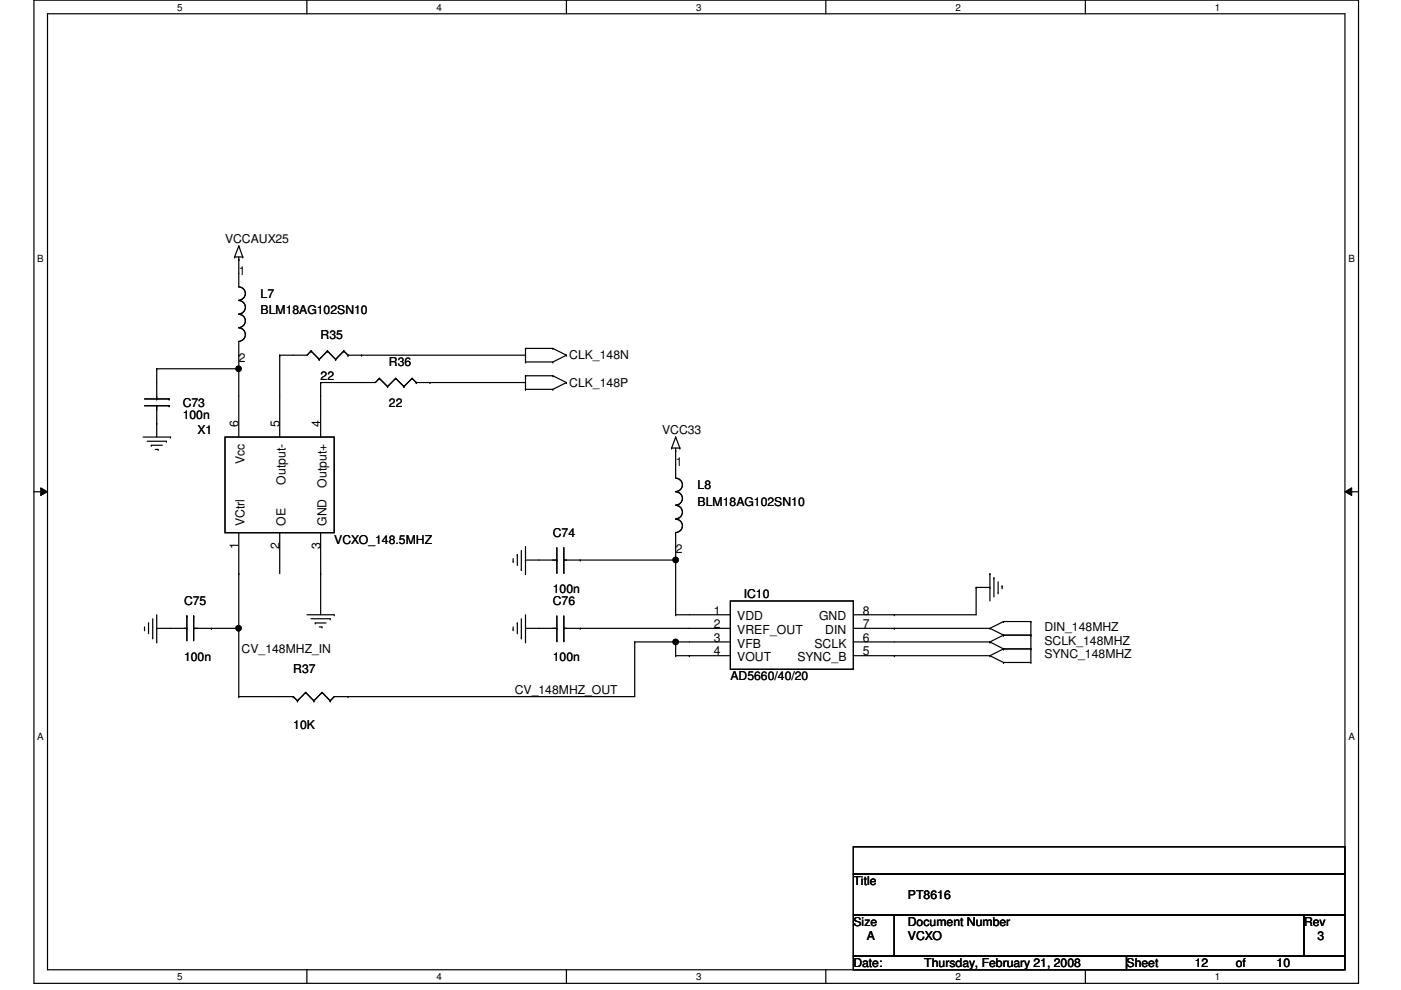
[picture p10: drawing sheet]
<svg xmlns="http://www.w3.org/2000/svg" width="297mm" height="210mm" viewBox="0 0 297 210" stroke-linecap="round" stroke-linejoin="round" font-family="sans-serif">
<path d="M7.2 0h280.8v208.5h-280.8zM10.1 2.9h275.1v202.7h-275.1z" fill="none" stroke="#000" stroke-width=".25"/>
<g fill="#fff">
<path d="M37.5 .3h1.2v2.4h-1.2z"/>
<path d="M37.5 205.9h1.2v2.3h-1.2z"/>
</g>
<path d="M65.1 0v2.9M65.1 205.6v2.9" fill="none" stroke="#000" stroke-width=".25"/>
<g fill="#fff">
<path d="M92.5 .3h1.2v2.4h-1.2z"/>
<path d="M92.5 205.9h1.2v2.3h-1.2z"/>
</g>
<path d="M120.1 0v2.9M120.1 205.6v2.9" fill="none" stroke="#000" stroke-width=".25"/>
<g fill="#fff">
<path d="M147.6 .3h1.1v2.4h-1.1z"/>
<path d="M147.6 205.9h1.1v2.3h-1.1z"/>
</g>
<path d="M175.1 0v2.9M175.1 205.6v2.9" fill="none" stroke="#000" stroke-width=".25"/>
<g fill="#fff">
<path d="M202.6 .3h1.1v2.4h-1.1z"/>
<path d="M202.6 205.9h1.1v2.3h-1.1z"/>
</g>
<path d="M230.1 0v2.9M230.1 205.6v2.9" fill="none" stroke="#000" stroke-width=".25"/>
<g fill="#fff">
<path d="M257.6 .3h1.1v2.4h-1.1z"/>
<path d="M257.6 205.9h1.1v2.3h-1.1z"/>
<path d="M7.9 53.6h1.4v2.3h-1.4z"/>
<path d="M285.9 53.6h1.3v2.3h-1.3z"/>
<path d="M7.9 154.9h1.4v2.4h-1.4z"/>
<path d="M285.9 154.9h1.3v2.4h-1.3z"/>
</g>
<g fill="none" stroke="#000" stroke-width=".25">
<path d="M49.7 54.5h.1M49.7 54.5h1.8M50.6 55h.1M50.6 52.2h.1M50.6 54.5v6.3a1.42 1.42 0 0 1 1.4 1.5 1.42 1.42 0 0 1-1.4 1.4M50.6 52.2l-.9 2.3M50.6 52.2l.9 2.3M51.5 54.5h.1M33.2 78.2h.1M33.2 78.2v6.4M33.2 78.2h17.4M50.6 78.2h.1"/>
<path d="M50.6 75.3h.1M50.6 63.7a1.44 1.44 0 0 1 1.4 1.5 1.44 1.44 0 0 1-1.4 1.4M50.6 66.6a1.42 1.42 0 0 1 1.4 1.5 1.42 1.42 0 0 1-1.4 1.4 1.46 1.46 0 0 1 1.4 1.4 1.46 1.46 0 0 1-1.4 1.5M50.6 72.4v20.3M59.3 75.3h.1M59.3 75.3v17.4M66 74.4h.1M66 74.4l-.9 .9h-5.8M66 74.4l1.7 1.8M67.7 76.2h.1M69.4 74.4h.1M69.4 74.4l-1.7 1.8"/>
<path d="M69.4 74.4l1.8 1.8M71.2 76.2h.1M72.9 74.4h.1M72.9 74.4l-1.7 1.8M72.9 74.4l.9 .9M73.8 75.3h.1M73.8 75.3h37.6M76.7 75.3h.1M111.4 76.8h.1M111.4 73.9h.1M111.4 79.7h.1M111.4 73.9h5.8"/>
<path d="M111.4 76.8h5.8M111.4 73.9v2.9M111.4 79.7v2.8M111.4 79.7h5.8M117.2 73.9h.1M117.2 76.8h.1M117.2 79.7h.1M117.2 73.9l2.9 1.4M117.2 79.7l2.9 1.4M120.1 75.3h.1M120.1 75.3l-2.9 1.5M30.3 92.7h5.8"/>
<path d="M30.6 86h5.3M30.6 84.6h5.3M31.2 93.6h4.1M32.1 94.4h.1M32.1 94.4h2.3M32.9 95.3h.6M33.2 89.8h.1M33.2 84.6h.1M33.2 86h.1M33.2 86v6.7M33.5 95.3h.1M35.3 93.6h.1"/>
<path d="M35.9 86h.1M35.9 84.6h.1M36.1 92.7h.1M47.7 92.7h23.2v20.2h-23.2zM68 81.1h.1M68 81.1v11.6M80.4 80.2h.1M80.4 80.2l-.8 .9h-11.6M80.4 80.2l1.8 1.8M82.2 82h.1M83.9 80.2h.1M83.9 80.2l-1.7 1.8"/>
<path d="M83.9 80.2l1.7 1.8M85.6 82h.1M87.4 80.2h.1M87.4 80.2l-1.8 1.8M87.4 80.2l.9 .9M88.3 81.1h.1M88.3 81.1h23.1M91.1 81.1h.1M111.4 82.5h.1M111.4 82.5h5.8M117.2 82.5h.1M120.1 81.1h.1"/>
<path d="M120.1 81.1l-2.9 1.4M142.4 95h.1M142.4 95h1.7M143.3 95.6h.1M143.3 92.7h.1M143.3 95v6.4a1.42 1.42 0 0 1 1.4 1.4 1.42 1.42 0 0 1-1.4 1.4M143.3 92.7l-.9 2.3M143.3 92.7l.8 2.3M144.1 95h.1M7.2 104.3h2.9M50.6 112.9v34.8M59.3 112.9v8.7"/>
<path d="M68 112.9v17.4M108.8 119h.1M108.8 118.4v.6M109.7 117.6h.1M109.7 117.6v2.3M110.5 116.7v4.1M111.4 118.7h.1M111.4 118.7h6.7M111.4 115.9v5.7M118.1 118.7h.1M118.1 116.1v5.3M119.5 118.7h.1"/>
<path d="M119.5 118.7h23.8M119.5 116.1v5.3M123 118.7h.1M143.3 118.7h.1M143.3 115.9h.1M143.3 104.3a1.42 1.42 0 0 1 1.4 1.4 1.42 1.42 0 0 1-1.4 1.4 1.46 1.46 0 0 1 1.4 1.5 1.46 1.46 0 0 1-1.4 1.4M143.3 110.1a1.42 1.42 0 0 1 1.4 1.4 1.42 1.42 0 0 1-1.4 1.4M143.3 112.9v17.4M285.2 104.3h2.8M30.6 133.5h.1M30.6 132.9v.6M31.5 132.1h.1"/>
<path d="M31.5 132.1v2.3M32.4 135.3h.1M32.4 131.2v4.1M33.2 133.2h.1M33.2 136.1h.1M33.2 130.3v5.8M33.2 133.2h6.4M39.6 133.2h.1M39.6 130.6h.1M39.6 130.6v5.2M41.1 130.6h.1M41.1 133.2h.1"/>
<path d="M41.1 133.2h9.5M41.1 130.6v5.2M44.8 133.2h.1M50.6 133.2h.1M50.6 121.6h.1M65.1 130.3h5.8M66 131.2h4M66.8 132.1h.1M66.8 132.1h2.3M67.7 132.9h.6M68 121.6h.1M68.3 132.9h.1"/>
<path d="M70 131.2h.1M70.9 130.3h.1M108.8 133.5h.1M108.8 132.9v.6M109.7 132.1h.1M109.7 132.1v2.3M110.5 120.8h.1M110.5 135.3h.1M110.5 131.2v4.1M111.4 133.2h.1M111.4 121.6h.1M111.4 136.1h.1"/>
<path d="M111.4 133.2h6.7M111.4 130.3v5.8M118.1 135.8h.1M118.1 133.2h.1M118.1 121.4h.1M118.1 130.6v5.2M119.5 133.2h.1M119.5 135.8h.1M119.5 121.4h.1M119.5 133.2h35.4M119.5 130.6v5.2M123 133.2h.1"/>
<path d="M134.6 136.1h.1M134.6 136.1h20.3M134.6 136.1v11.6h-63.7l-.9 .9M143.3 136.1h.1M143.3 139h.1M143.3 130.3h.1M143.3 136.1v2.9M143.3 139h11.6M143.3 130.3h11.6M146.2 139h.1M154.9 127.4h26v14.5h-26zM180.9 133.2h29"/>
<path d="M180.9 136.1h29M180.9 139h29M189.6 133.2h.1M189.6 139h.1M189.6 130.3h.1M207 124.5h.1M207 124.5v5.8h-26.1M207 124.5h2.9M209.9 124.5h.1M209.9 136.1h.1M209.9 133.2h.1M209.9 139h.1"/>
<path d="M209.9 121.6h.1M209.9 133.2l2.9 1.5M209.9 136.1l2.9 1.5M209.9 139l2.9 1.5M209.9 121.6v5.8M210.7 122.5h.1M210.7 122.5v4.1M211.6 125.7h.1M211.6 123.4v2.3M212.5 124.2h.1M212.5 124.2v.6M212.8 131.8h.1"/>
<path d="M212.8 134.7h.1M212.8 137.6h.1M212.8 131.8l-2.9 1.4M212.8 131.8h5.8M212.8 134.7h5.8M212.8 134.7l-2.9 1.4M212.8 137.6h5.8M212.8 137.6l-2.9 1.4M218.6 131.8h.1M218.6 134.7h.1M218.6 137.6h.1M218.6 131.8v8.7"/>
<path d="M50.6 147.7h.1M50.6 147.7h11.6M62.2 147.7h.1M62.2 147.7l.9 .9M63.1 148.6h.1M64.8 146.8h.1M64.8 146.8l1.7 1.8M64.8 146.8l-1.7 1.8M66.5 148.6h.1M68.3 146.8h.1M68.3 146.8l1.7 1.8M68.3 146.8l-1.8 1.8"/>
<path d="M70 148.6h.1M73.8 147.7h.1M212.8 140.5h.1M212.8 140.5h5.8M218.6 140.5h.1M180.9 179.5h104.3v5.8h-104.3zM180.9 185.3h104.3v8.7h-104.3zM180.9 194h8.7v8.7h-8.7zM189.6 194h86.9v8.7h-86.9zM276.5 194h8.7v8.7h-8.7zM180.9 202.7h57.9v2.9h-57.9zM238.8 202.7h46.4v2.9h-46.4z"/>
<circle cx="50.6" cy="78.2" r=".56"/>
<circle cx="143.2" cy="118.7" r=".56"/>
<circle cx="50.6" cy="133.2" r=".56"/>
<circle cx="143.2" cy="136.1" r=".56"/>
</g>
<g fill="#000">
<path d="M8.6 103.4l1.5 .9-1.5 .8zM285.2 104.3l1.4-.9v1.7z"/>
<circle cx="50.6" cy="78.2" r=".56"/>
<circle cx="143.2" cy="118.7" r=".56"/>
<circle cx="50.6" cy="133.2" r=".56"/>
<circle cx="143.2" cy="136.1" r=".56"/>
</g>
<path d="M8.6 103.4l1.5 .9-1.5 .8zM285.2 104.3l1.4-.9v1.7z" fill="none" stroke="#000" stroke-width=".21"/>
<g font-size="2.6">
<text x="47.7" y="51.6">VCCAUX25</text>
<text x="50.7" y="58.3">1</text>
<text x="55.2" y="63.2">L7</text>
<text x="55.2" y="66.6">BLM18AG102SN10</text>
<text x="68" y="71.8">R35</text>
<text x="50.7" y="76.8">2</text>
<text x="82.5" y="77.6">R36</text>
<text x="120.7" y="76.2">CLK_148N</text>
<text x="68" y="80.5">22</text>
<text x="120.7" y="82">CLK_148P</text>
<text x="38.7" y="86.3">C73</text>
<text x="38.7" y="88.9">100n</text>
<text x="82.5" y="86.3">22</text>
<text x="41.9" y="92.1">X1</text>
<text x="50.6" y="90.6" transform="rotate(-90 50.6 90.6)">6</text>
<text x="59.3" y="90.6" transform="rotate(-90 59.3 90.6)">5</text>
<text x="67.9" y="90.6" transform="rotate(-90 67.9 90.6)">4</text>
<text x="140.4" y="92.1">VCC33</text>
<text x="51.9" y="98.5" transform="rotate(-90 51.9 98.5)">Vcc</text>
<text x="143.3" y="98.8">1</text>
<text x="60.5" y="102.7" transform="rotate(-90 60.5 102.7)">Output-</text>
<text x="69.2" y="103.4" transform="rotate(-90 69.2 103.4)">Output+</text>
<text x="147.9" y="103.7">L8</text>
<text x="147.9" y="107.2">BLM18AG102SN10</text>
<text x="51.9" y="111.5" transform="rotate(-90 51.9 111.5)">VCtrl</text>
<text x="60.5" y="111.5" transform="rotate(-90 60.5 111.5)">OE</text>
<text x="69.2" y="111.5" transform="rotate(-90 69.2 111.5)">GND</text>
<text x="117.2" y="113.8">C74</text>
<text x="50.6" y="116.4" transform="rotate(-90 50.6 116.4)">1</text>
<text x="59.3" y="116.4" transform="rotate(-90 59.3 116.4)">2</text>
<text x="67.9" y="116.4" transform="rotate(-90 67.9 116.4)">3</text>
<text x="70.9" y="115.3">VCXO_148.5MHZ</text>
<text x="143.3" y="117.3">2</text>
<text x="117.2" y="125.7">100n</text>
<text x="39" y="128.3">C75</text>
<text x="117.2" y="128.3">C76</text>
<text x="151.4" y="130.3">1</text>
<text x="156.3" y="131.5">VDD</text>
<text x="157.7" y="126.9">IC10</text>
<text x="173.6" y="131.5">GND</text>
<text x="183" y="130.3">8</text>
<text x="151.4" y="133.2">2</text>
<text x="151.4" y="136.1">3</text>
<text x="156.3" y="134.4">VREF_OUT</text>
<text x="156.3" y="137.3">VFB</text>
<text x="172.7" y="137.3">SCLK</text>
<text x="175" y="134.4">DIN</text>
<text x="183" y="136.1">6</text>
<text x="183" y="133.2">7</text>
<text x="221.4" y="133.8">DIN_148MHZ</text>
<text x="221.4" y="136.7">SCLK_148MHZ</text>
<text x="39" y="140.2">100n</text>
<text x="51.2" y="138.4">CV_148MHZ_IN</text>
<text x="62.2" y="142.8">R37</text>
<text x="117.2" y="140.2">100n</text>
<text x="151.4" y="139">4</text>
<text x="156.3" y="140.2">VOUT</text>
<text x="169.1" y="140.2">SYNC_B</text>
<text x="183" y="139">5</text>
<text x="221.4" y="139.6">SYNC_148MHZ</text>
<text x="109.1" y="147.1">CV_148MHZ_OUT</text>
<text x="154.9" y="144.2">AD5660/40/20</text>
<text x="62.2" y="154.6">10K</text>
<text x="180.9" y="187.7">Title</text>
<text x="192.5" y="190.6">PT8616</text>
<text x="180.9" y="196.3">Size</text>
<text x="192.5" y="196.3">Document Number</text>
<text x="276.5" y="196.3">Rev</text>
<text x="183.8" y="199.3">A</text>
<text x="192.5" y="199.3">VCXO</text>
<text x="279.4" y="199.3">3</text>
<text x="180.9" y="205.1">Date:</text>
<text x="196" y="205.1">Thursday, February 21, 2008</text>
<text x="238.8" y="205.1">Sheet</text>
<text x="253.3" y="205.1">12</text>
<text x="262" y="205.1">of</text>
<text x="270.7" y="205.1">10</text>
</g>
<g font-size="2.1">
<text x="37.5" y="2.2">5</text>
<text x="92.5" y="2.2">4</text>
<text x="147.6" y="2.2">3</text>
<text x="202.6" y="2.2">2</text>
<text x="257.6" y="2.2">1</text>
<text x="7.9" y="55.5">B</text>
<text x="285.9" y="55.5">B</text>
<text x="7.9" y="156.8">A</text>
<text x="285.9" y="156.8">A</text>
<text x="37.5" y="207.8">5</text>
<text x="92.5" y="207.8">4</text>
<text x="147.6" y="207.8">3</text>
<text x="202.6" y="207.8">2</text>
<text x="257.6" y="207.8">1</text>
</g>
</svg>
